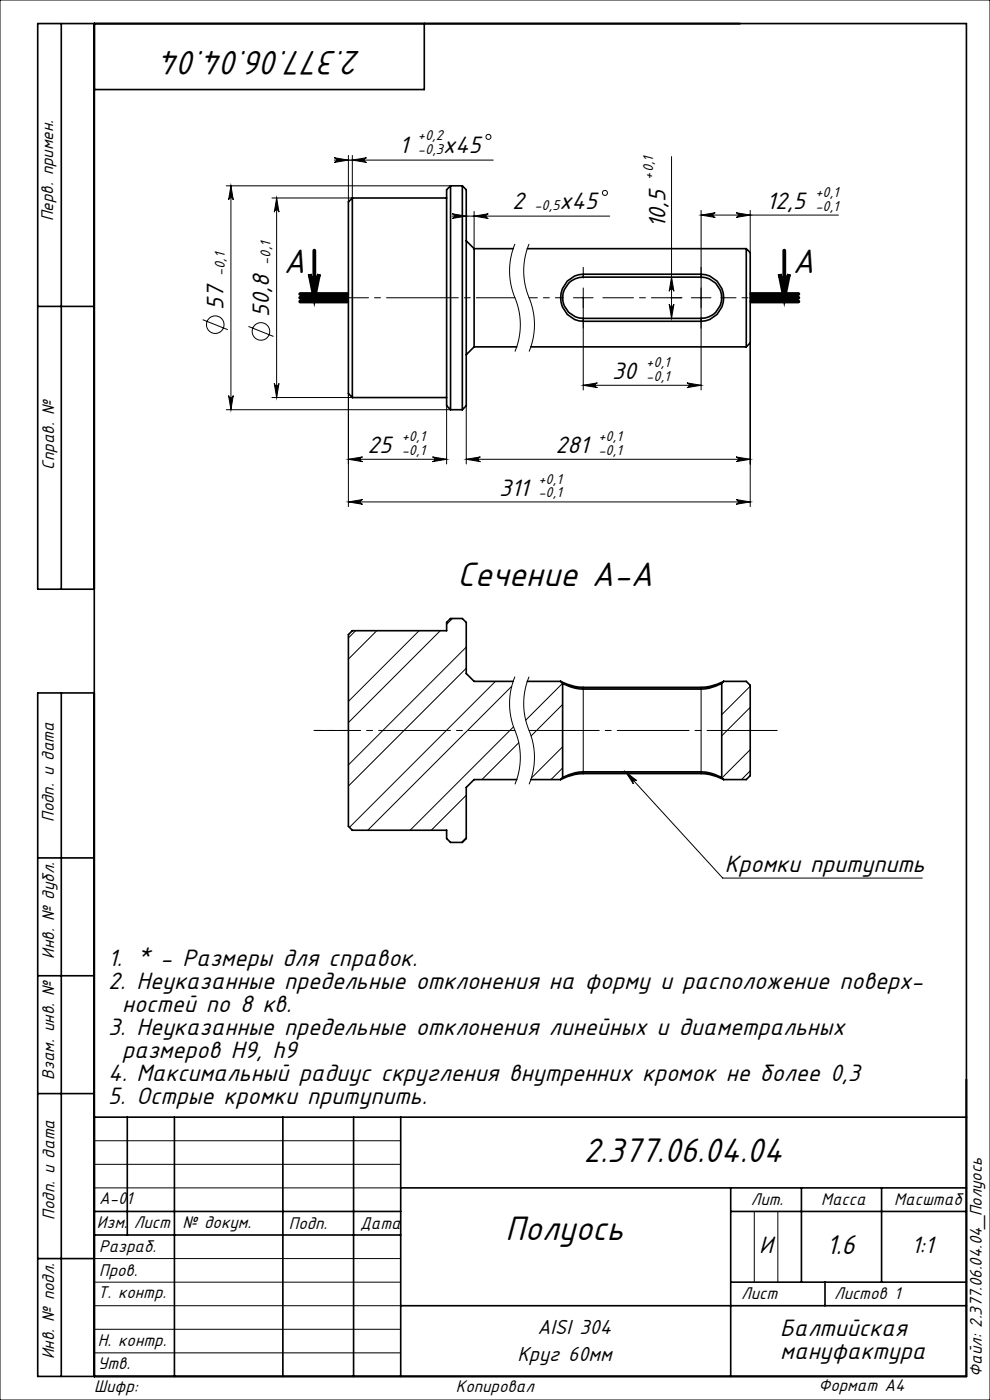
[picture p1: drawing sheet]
<svg xmlns="http://www.w3.org/2000/svg" width="210mm" height="297mm" viewBox="0 0 210 297" stroke-linecap="round" stroke-linejoin="round" font-family="sans-serif">
<g fill="none" stroke="#000" stroke-width=".21">
<path d="M0 0h210v297h-210zM48 39.4h47.6M49 39.4l.5 3a.5 .5 0 0 0-.5-.5 .5 .5 0 0 0-.5 .5zM49 39.4v47.5M70.9 34h33.7M70.9 33.5l3 .5-3 .5a.5 .5 0 0 0 .5-.5 .5 .5 0 0 0-.5-.5zM73.9 33v9.8M74.7 33v9h-17M74.7 34l3-.5a.5 .5 0 0 0-.4 .5 .5 .5 0 0 0 .4 .5zM142.4 33.2v34.3M58.7 42l.5 3a.5 .5 0 0 0-.5-.5 .5 .5 0 0 0-.5 .5zM58.7 42v42.3"/>
<path d="M95.9 45.8h33.4M95.9 45.3l3 .5-3 .5a.5 .5 0 0 0 .5-.5 .5 .5 0 0 0-.5-.5zM100.6 44.8v8M100.6 45.8l3-.5a.5 .5 0 0 0-.5 .5 .5 .5 0 0 0 .5 .5zM109.2 51.8a15.3 15.3 0 0 0 .4 12.4 14.8 14.8 0 0 1-.4 10.4M112.2 51.8a15.3 15.3 0 0 0 .4 12.4 14.8 14.8 0 0 1-.4 10.4M123.7 58.2v.6M142.4 58.8l.5 3a.5 .5 0 0 0-.5-.5 .5 .5 0 0 0-.5 .5zM148.7 45.6l3-.5a.5 .5 0 0 0-.5 .5 .5 .5 0 0 0 .5 .5zM148.7 44.6v38.1M148.7 45.6h29.1M156.1 45.1l3 .5-3 .5a.5 .5 0 0 0 .5-.5 .5 .5 0 0 0-.5-.5z"/>
<path d="M159.1 44.6v9M43 67.8l5.3 2.1M52.7 69.2l5.3 2.2M121.6 63.2h4.2M123.7 61.1v21.6M141.9 64.5a.5 .5 0 0 0 .5 .5 .5 .5 0 0 0 .5-.5l-.5 3zM146.6 63.2h4.2M159.1 72.8v34.7M48 86.9h47.6M48.5 83.9a.5 .5 0 0 0 .5 .5 .5 .5 0 0 0 .5-.5l-.5 3zM57.7 84.3h17M58.2 81.3a.5 .5 0 0 0 .5 .5 .5 .5 0 0 0 .5-.5l-.5 3z"/>
<path d="M73.9 83.5v24M73.9 97.4h20.8M73.9 97.4l3-.5a.5 .5 0 0 0-.5 .5 .5 .5 0 0 0 .5 .5zM91.7 96.9l3 .5-3 .5a.5 .5 0 0 0 .5-.5 .5 .5 0 0 0-.5-.5zM94.7 86.1v12.3M98.9 97.4h60.2M98.9 86.1v12.3M98.9 97.4l3-.5a.5 .5 0 0 0-.5 .5 .5 .5 0 0 0 .5 .5zM123.7 81.7l3-.5a.5 .5 0 0 0-.5 .5 .5 .5 0 0 0 .5 .5zM123.7 81.7h25M145.7 81.2l3 .5-3 .5a.5 .5 0 0 0 .5-.5 .5 .5 0 0 0-.5-.5zM156.1 96.9l3 .5-3 .5a.5 .5 0 0 0 .5-.5 .5 .5 0 0 0-.5-.5z"/>
<path d="M73.9 106.5l3-.5a.5 .5 0 0 0-.5 .5 .5 .5 0 0 0 .5 .5zM73.9 106.5h85.2M156.1 106l3 .5-3 .5a.5 .5 0 0 0 .5-.5 .5 .5 0 0 0-.5-.5zM75.4 133.8l-1.5 1.5M79.9 133.8l-6 6M88.9 133.8l-15 15M93.4 133.8l-19.5 19.5M96 131.2l-1.3 1.3M98.9 137.3l-25 25M98.9 141.8l-25 25M105.1 144.5l-31 31M108.5 145.6l-30.5 30.5"/>
<path d="M108.9 154.2l-21.9 21.9M109.2 143.5a15.3 15.3 0 0 0 .4 12.5 14.8 14.8 0 0 1-.4 10.4M110 157.6l-7.8 7.8M112.2 143.5a15.3 15.3 0 0 0 .4 12.5 14.8 14.8 0 0 1-.4 10.4M119.3 145l-7.8 7.8M119.3 158.4l-6.6 6.7M119.3 149.4l-6.6 6.7M123.7 145.8v18.3M148.7 145.8v18.3M159.1 145.6l-6 6M159.1 159l-5.9 6M159.1 150.1l-6 6"/>
<path d="M98.9 177.7l-1 1M98.9 168.7l-7.4 7.4M119.3 162.9l-2.4 2.5M132.7 163.7l20.6 22.6h42.3M132.7 163.7l2.4 1.9a.5 .5 0 0 0-.7 0 .5 .5 0 0 0 0 .7zM159.1 163.5l-1.8 1.9M20 242h65M20 247h65M20 252h65M160 257v15M165 257v15M20 277h65"/>
<path d="M20 272h65M20 267h65M20 287h65M20 282h65"/>
<circle cx="103.6" cy="29" r=".53"/>
<circle cx="128.3" cy="40.9" r=".53"/>
<circle cx="45.7" cy="68.9" r="1.86"/>
<circle cx="55.4" cy="70.3" r="1.86"/>
</g>
<path d="M65.7 58.2a1 1 0 0 0 1 .9 1 1 0 0 0 1-.9l-1 5zM165.4 58.2a1 1 0 0 0 1 .9 1 1 0 0 0 1-.9l-1 5z" fill="none" stroke="#000" stroke-width=".8" stroke-linecap="butt"/>
<path d="M109.2 63.2h-39.2" fill="none" stroke="#000" stroke-width=".21" stroke-dasharray="15.2 1.3 1.3 1.3" stroke-dashoffset="7"/>
<path d="M123.7 59v-2.3M148.7 59v-2.3M123.7 67.3v2.3M144.6 63.2h-2.3M148.7 67.3v2.3" fill="none" stroke="#000" stroke-width=".21" stroke-dasharray="15.2 1.3 1.3 1.3"/>
<path d="M119.6 63.2h-7.4M73.9 155h-7.3" fill="none" stroke="#000" stroke-width=".21" stroke-dasharray="15.2 1.3 1.3 1.3" stroke-dashoffset="13.5"/>
<path d="M127.9 63.2h16.8" fill="none" stroke="#000" stroke-width=".21" stroke-dasharray="15.2 1.3 1.3 1.3" stroke-dashoffset="8.8"/>
<path d="M152.9 63.2h10.3" fill="none" stroke="#000" stroke-width=".21" stroke-dasharray="15.2 1.3 1.3 1.3" stroke-dashoffset="12"/>
<path d="M66.7 53.2v10M166.4 53.2v10M63.7 64h10zM63.7 63.2h10M63.7 62.4h10M159.4 63.2h10M159.4 62.4h10M159.4 64h10" fill="none" stroke="#000" stroke-width=".8"/>
<g fill="none" stroke="#000" stroke-width=".35">
<path d="M13 5v120M20 5v287M90 5v14h-70M95.6 39.4v47.5M95.6 39.4l-.9 .9v45.8l.9 .8M95.6 39.4h2.5M98.1 39.4l.8 .9v45.8l-.8 .8M98.1 39.4v47.5M74.7 42v42.3M74.7 42l-.8 .8v40.7l.8 .8M74.7 42h20M98.9 51.1l1.7 1.7"/>
<path d="M100.6 52.8v20.8M100.6 52.8h8.3M111.9 52.8h46.4M120.3 59.6l1.6-1 1.8-.4h25a5 5 0 0 1 4.8 5 5 5 0 0 1-4.8 5h-25a5 5 0 0 1-4.4-3.2 5 5 0 0 1 1-5.4zM158.3 52.8v20.8M158.3 52.8l.8 .8v19.2l-.8 .8M8 65h12M100.6 73.6h9M100.6 73.6l-1.7 1.7M112.6 73.6h45.7M120.6 60.1l.3-.3a4.4 4.4 0 0 1 2.8-1h25a4.4 4.4 0 0 1 4.1 2.7 4.4 4.4 0 0 1-1 4.8l-.3 .2a4.4 4.4 0 0 1-2.8 1h-25a4.4 4.4 0 0 1-4-2.7 4.4 4.4 0 0 1 .9-4.7zM74.7 84.3h20"/>
<path d="M95.6 86.9h2.5M20 125h-12v-120h197v287h-197v-145h12M13 147v145M108.9 144.5h-8.3l-1.7-1.6v-10.9l-.8-.8h-2.5l-.9 .8v1.8h-20l-.8 .8v40.7l.8 .8h20v1.8l.9 .8h2.5l.8-.8v-10.9l1.7-1.6h9M111.9 144.5h7M118.9 144.5l.4 .5M118.9 144.5l.1 .1a11.2 11.2 0 0 0 4.7 1.2h25a11.3 11.3 0 0 0 4.8-1.3M119.3 145l2 .8 2.4 .4h25a9.9 9.9 0 0 0 4.4-1.2M119.3 145v20M153.1 145v20M153.5 144.5l-.4 .5M153.5 144.5h4.8l.8 .9v19.1l-.8 .9h-4.8"/>
<path d="M112.6 165.4h6.3M118.9 165.4l.1-.1a11.2 11.2 0 0 1 4.7-1.2h25a11.3 11.3 0 0 1 4.8 1.3M119.3 165l-.4 .4M119.3 165l.4-.2a8.9 8.9 0 0 1 4-1.1h25l2.5 .4 1.9 .9M153.1 165l.4 .4M8 182h12M8 207h12M8 232h12M20 237h185M27 237v25M37 237v55M60 237v55"/>
<path d="M75 237v55M85 237v55M20 257h65M85 252h120M155 252v40M155 257h50M170 252v20M187 252v20M8 267h12M20 262h65M85 277h120M155 272h50"/>
<path d="M175 272v5"/>
</g>
<path d="M66.6 155h42.6" fill="none" stroke="#000" stroke-width=".21" stroke-dasharray="15.2 1.3 1.3 1.3" stroke-dashoffset="5.4"/>
<path d="M112.2 155h52.7" fill="none" stroke="#000" stroke-width=".21" stroke-dasharray="15.2 1.3 1.3 1.3" stroke-dashoffset=".4"/>
<g fill="#000">
<path d="M132.7 163.7l2.4 1.9a.5 .5 0 0 0-.7 0 .5 .5 0 0 0 0 .7z"/>
<path d="M148.7 45.6l3-.5a.5 .5 0 0 0-.5 .5 .5 .5 0 0 0 .5 .5zM156.1 45.1l3 .5-3 .5a.5 .5 0 0 0 .5-.5 .5 .5 0 0 0-.5-.5zM98.9 97.4l3-.5a.5 .5 0 0 0-.5 .5 .5 .5 0 0 0 .5 .5zM156.1 96.9l3 .5-3 .5a.5 .5 0 0 0 .5-.5 .5 .5 0 0 0-.5-.5zM73.9 106.5l3-.5a.5 .5 0 0 0-.5 .5 .5 .5 0 0 0 .5 .5zM156.1 106l3 .5-3 .5a.5 .5 0 0 0 .5-.5 .5 .5 0 0 0-.5-.5z"/>
<path d="M165.4 58.2a1 1 0 0 0 1 .9 1 1 0 0 0 1-.9l-1 5zM65.7 58.2a1 1 0 0 0 1 .9 1 1 0 0 0 1-.9l-1 5z"/>
<path d="M141.9 64.5a.5 .5 0 0 0 .5 .5 .5 .5 0 0 0 .5-.5l-.5 3zM142.4 58.8l.5 3a.5 .5 0 0 0-.5-.5 .5 .5 0 0 0-.5 .5z"/>
<path d="M48.5 83.9a.5 .5 0 0 0 .5 .5 .5 .5 0 0 0 .5-.5l-.5 3zM49 39.4l.5 3a.5 .5 0 0 0-.5-.5 .5 .5 0 0 0-.5 .5zM58.2 81.3a.5 .5 0 0 0 .5 .5 .5 .5 0 0 0 .5-.5l-.5 3zM58.7 42l.5 3a.5 .5 0 0 0-.5-.5 .5 .5 0 0 0-.5 .5z"/>
<path d="M91.7 96.9l3 .5-3 .5a.5 .5 0 0 0 .5-.5 .5 .5 0 0 0-.5-.5zM73.9 97.4l3-.5a.5 .5 0 0 0-.5 .5 .5 .5 0 0 0 .5 .5zM100.6 45.8l3-.5a.5 .5 0 0 0-.5 .5 .5 .5 0 0 0 .5 .5zM95.9 45.3l3 .5-3 .5a.5 .5 0 0 0 .5-.5 .5 .5 0 0 0-.5-.5zM74.7 34l3-.5a.5 .5 0 0 0-.4 .5 .5 .5 0 0 0 .4 .5zM70.9 33.5l3 .5-3 .5a.5 .5 0 0 0 .5-.5 .5 .5 0 0 0-.5-.5z"/>
<path d="M123.7 81.7l3-.5a.5 .5 0 0 0-.5 .5 .5 .5 0 0 0 .5 .5zM145.7 81.2l3 .5-3 .5a.5 .5 0 0 0 .5-.5 .5 .5 0 0 0-.5-.5z"/>
</g>
<g font-size="8">
<text x="76.6" y="10.7" transform="rotate(-180 76.6 10.7)">2.377.06.04.04</text>
<text x="60.2" y="57.9">A</text>
<text x="168.2" y="57.9">A</text>
<text x="97.1" y="124.4">Сечение A-A</text>
<text x="123.8" y="246.6">2.377.06.04.04</text>
<text x="107.2" y="263.1">Полуось</text>
</g>
<text font-size="6.4" x="175.3" y="266">1.6</text>
<g font-size="5.6">
<text x="84.7" y="32.4">1</text>
<text x="94" y="32.4">x45</text>
<text x="108.7" y="44.2">2</text>
<text x="118.7" y="44.2">x45</text>
<text x="162.6" y="44.4">12,5</text>
<text x="141.2" y="48.4" transform="rotate(-90 141.2 48.4)">10,5</text>
<text x="47.4" y="65.8" transform="rotate(-90 47.4 65.8)">57</text>
<text x="57.1" y="67.2" transform="rotate(-90 57.1 67.2)">50,8</text>
<text x="129.9" y="80.5">30</text>
<text x="78" y="96.2">25</text>
<text x="117.9" y="96.2">281</text>
<text x="105.9" y="105.2">311</text>
<text x="153.8" y="185">Кромки притупить</text>
<text x="22.9" y="204.9">1. * - Размеры для справок.</text>
<text x="22.9" y="209.8">2. Неуказанные предельные отклонения на форму и расположение поверх-</text>
<text x="25.9" y="214.7">ностей по 8 кв.</text>
<text x="22.9" y="219.6">3. Неуказанные предельные отклонения линейных и диаметральных</text>
<text x="25.9" y="224.5">размеров Н9, h9</text>
<text x="22.9" y="229.4">4. Максимальный радиус скругления внутренних кромок не более 0,3</text>
<text x="22.9" y="234.3">5. Острые кромки притупить.</text>
<text x="161.1" y="265.7">И</text>
<text x="193.4" y="265.8">1:1</text>
<text x="165.5" y="283.4">Балтийская</text>
<text x="165.5" y="288.3">мануфактура</text>
</g>
<g font-size="4.8">
<text x="114.1" y="283">AISI 304</text>
<text x="109.7" y="288.6">Круг 60мм</text>
</g>
<g font-size="4">
<text x="11.3" y="46.9" transform="rotate(-90 11.3 46.9)">Перв. примен.</text>
<text x="11.5" y="99.6" transform="rotate(-90 11.5 99.6)">Справ. №</text>
<text x="11.4" y="174.4" transform="rotate(-90 11.4 174.4)">Подп. и дата</text>
<text x="11.5" y="203.4" transform="rotate(-90 11.5 203.4)">Инв. № дубл.</text>
<text x="11.5" y="229" transform="rotate(-90 11.5 229)">Взам. инв. №</text>
<text x="21" y="255.5">А-01</text>
<text x="159.2" y="255.6">Лит.</text>
<text x="174.2" y="255.6">Масса</text>
<text x="189.7" y="255.6">Масштаб</text>
<text x="11.5" y="258.8" transform="rotate(-90 11.5 258.8)">Подп. и дата</text>
<text x="20.6" y="260.5">Изм.</text>
<text x="28.4" y="260.5">Лист</text>
<text x="38.7" y="260.5">№ докум.</text>
<text x="61.3" y="260.6">Подп.</text>
<text x="76.4" y="260.6">Дата</text>
<text x="21" y="265.6">Разраб.</text>
<text x="20.7" y="275.4">Т. контр.</text>
<text x="21" y="270.8">Пров.</text>
<text x="157.2" y="275.6">Лист</text>
<text x="176.9" y="275.6">Листов 1</text>
<text x="20.7" y="285.6">Н. контр.</text>
<text x="11.5" y="288.4" transform="rotate(-90 11.5 288.4)">Инв. № подл.</text>
<text x="20.7" y="290.4">Утв.</text>
<text x="208.3" y="292.1" transform="rotate(-90 208.3 292.1)">Файл: 2.377.06.04.04_Полуось</text>
<text x="20" y="295.3">Шифр:</text>
<text x="96.7" y="295.3">Копировал</text>
<text x="173.6" y="295.1">Формат A4</text>
</g>
<g font-size="3.4">
<text x="88.7" y="29.7">+0,2</text>
<text x="88.7" y="32.6">-0,3</text>
<text x="138.5" y="38.1" transform="rotate(-90 138.5 38.1)">+0,1</text>
<text x="173" y="41.7">+0,1</text>
<text x="113.4" y="44.5">-0,5</text>
<text x="173" y="44.7">-0,1</text>
<text x="47.7" y="58.6" transform="rotate(-90 47.7 58.6)">-0,1</text>
<text x="57.4" y="56.2" transform="rotate(-90 57.4 56.2)">-0,1</text>
<text x="137.1" y="77.8">+0,1</text>
<text x="137.1" y="80.8">-0,1</text>
<text x="85.2" y="93.5">+0,1</text>
<text x="126.9" y="93.5">+0,1</text>
<text x="85.2" y="96.5">-0,1</text>
<text x="126.9" y="96.5">-0,1</text>
<text x="114.2" y="102.6">+0,1</text>
<text x="114.2" y="105.5">-0,1</text>
</g>
</svg>
